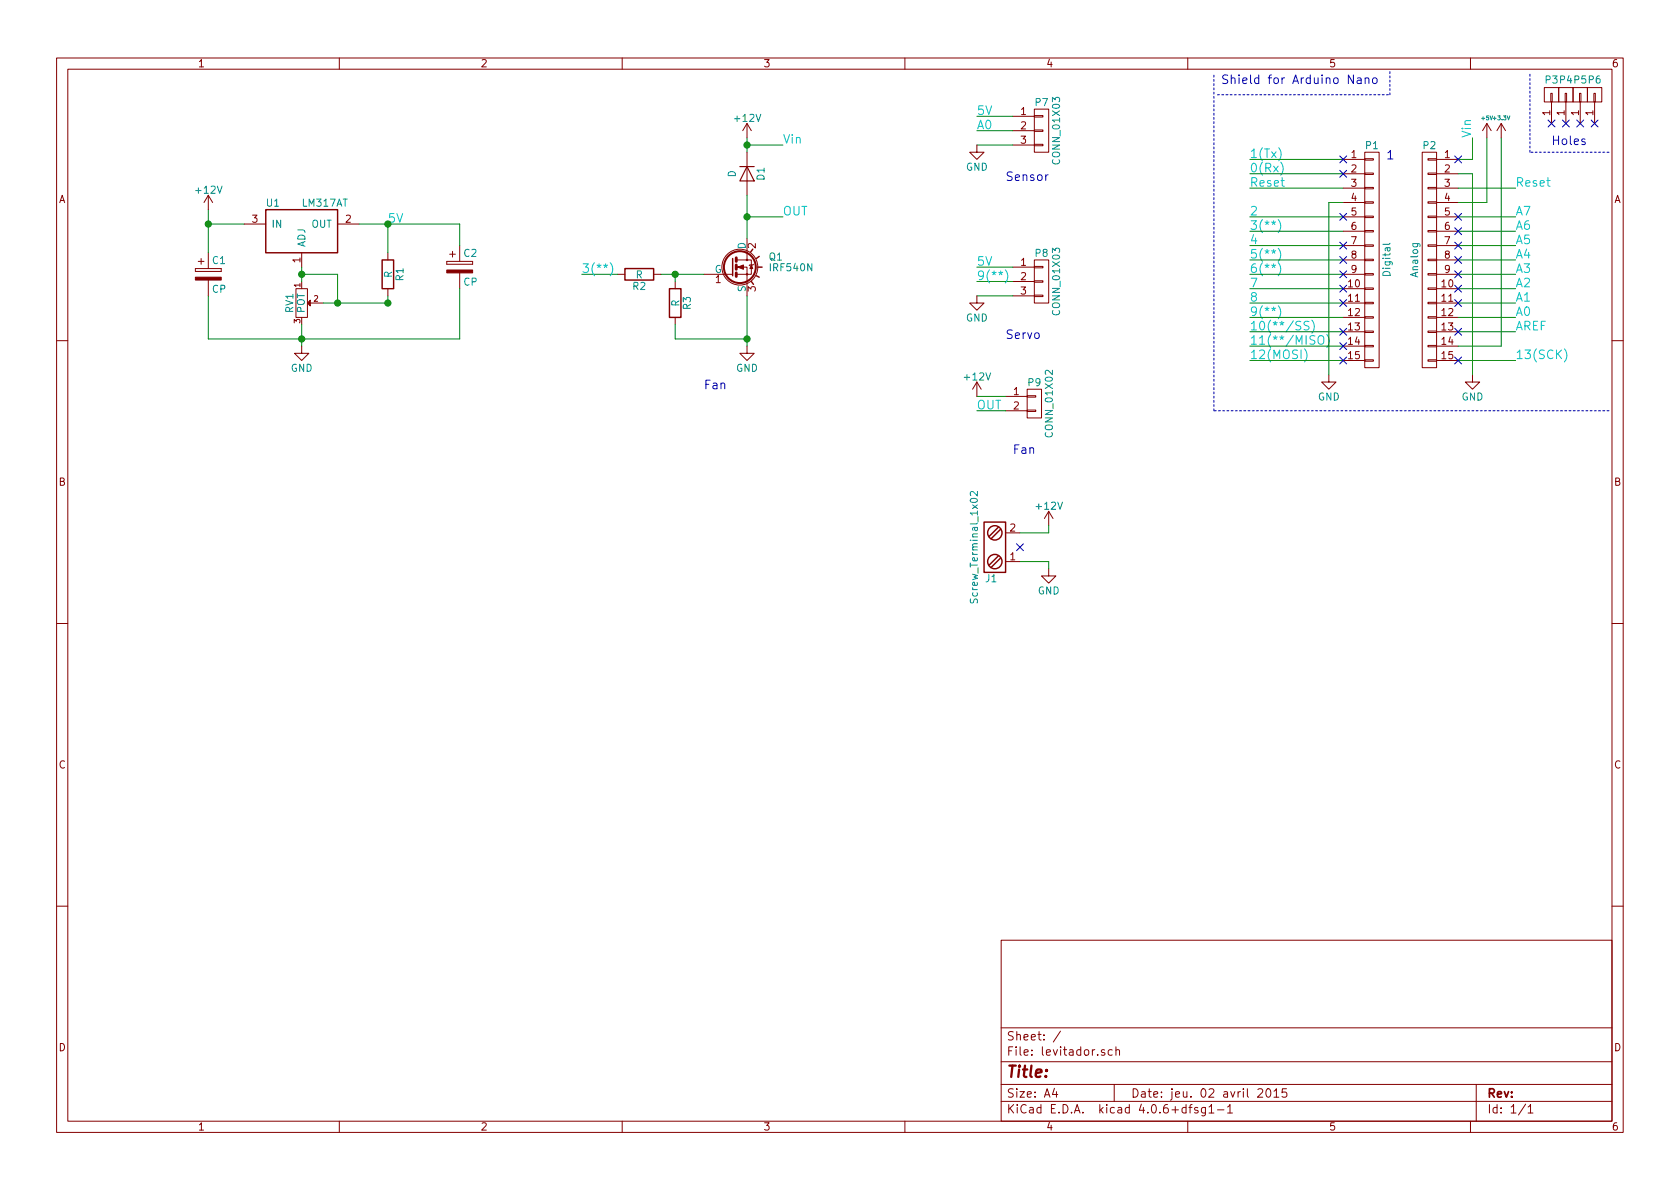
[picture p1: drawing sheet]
EESchema Schematic File Version 2
LIBS:levitador-cache
EELAYER 25 0
EELAYER END
$Descr A4 11693 8268
encoding utf-8
Sheet 1 1
Title ""
Date "jeu. 02 avril 2015"
Rev ""
Comp ""
Comment1 ""
Comment2 ""
Comment3 ""
Comment4 ""
$EndDescr
Text Label 8700 1100 0    60   ~ 0
1(Tx)
Text Label 8700 1200 0    60   ~ 0
0(Rx)
Text Label 8700 1300 0    60   ~ 0
Reset
Text Label 8700 1500 0    60   ~ 0
2
Text Label 8700 1600 0    60   ~ 0
3(**)
Text Label 8700 1700 0    60   ~ 0
4
Text Label 8700 1800 0    60   ~ 0
5(**)
Text Label 8700 1900 0    60   ~ 0
6(**)
Text Label 8700 2000 0    60   ~ 0
7
Text Label 8700 2100 0    60   ~ 0
8
Text Label 8700 2200 0    60   ~ 0
9(**)
Text Label 8700 2300 0    60   ~ 0
10(**/SS)
Text Label 8700 2400 0    60   ~ 0
11(**/MISO)
Text Label 8700 2500 0    60   ~ 0
12(MOSI)
Text Label 10550 2500 0    60   ~ 0
13(SCK)
Text Label 10550 2200 0    60   ~ 0
A0
Text Label 10550 2100 0    60   ~ 0
A1
Text Label 10550 2000 0    60   ~ 0
A2
Text Label 10550 1900 0    60   ~ 0
A3
Text Label 10550 1800 0    60   ~ 0
A4
Text Label 10550 1700 0    60   ~ 0
A5
Text Label 10550 1600 0    60   ~ 0
A6
Text Label 10550 1500 0    60   ~ 0
A7
Text Label 10550 2300 0    60   ~ 0
AREF
Text Label 10550 1300 0    60   ~ 0
Reset
Text Notes 10800 1000 0    60   ~ 0
Holes
Text Notes 8500 575  0    60   ~ 0
Shield for Arduino Nano
Text Label 10250 950  1    60   ~ 0
Vin
$Comp
L CONN_01X01 P3
U 1 1
P 10800 650
F 0 "P3" V 10900 650 50  0000 C CNN
F 1 "CONN_01X01" V 10900 650 50  0001 C CNN
F 2 "Socket_Arduino_Nano:1pin_Nano" H 10800 650 50  0001 C CNN
F 3 "" H 10800 650 50  0000 C CNN
	1    10800 650 
	0    -1   -1   0   
$EndComp
NoConn ~ 10800 850 
$Comp
L CONN_01X01 P4
U 1 1
P 10900 650
F 0 "P4" V 11000 650 50  0000 C CNN
F 1 "CONN_01X01" V 11000 650 50  0001 C CNN
F 2 "Socket_Arduino_Nano:1pin_Nano" H 10900 650 50  0001 C CNN
F 3 "" H 10900 650 50  0000 C CNN
	1    10900 650 
	0    -1   -1   0   
$EndComp
$Comp
L CONN_01X01 P5
U 1 1
P 11000 650
F 0 "P5" V 11100 650 50  0000 C CNN
F 1 "CONN_01X01" V 11100 650 50  0001 C CNN
F 2 "Socket_Arduino_Nano:1pin_Nano" H 11000 650 50  0001 C CNN
F 3 "" H 11000 650 50  0000 C CNN
	1    11000 650 
	0    -1   -1   0   
$EndComp
$Comp
L CONN_01X01 P6
U 1 1
P 11100 650
F 0 "P6" V 11200 650 50  0000 C CNN
F 1 "CONN_01X01" V 11200 650 50  0001 C CNN
F 2 "Socket_Arduino_Nano:1pin_Nano" H 11100 650 50  0001 C CNN
F 3 "" H 11100 650 50  0000 C CNN
	1    11100 650 
	0    -1   -1   0   
$EndComp
NoConn ~ 10900 850 
NoConn ~ 11000 850 
NoConn ~ 11100 850 
$Comp
L CONN_01X15 P1
U 1 1
P 9550 1800
F 0 "P1" H 9550 2600 50  0000 C CNN
F 1 "Digital" V 9650 1800 50  0000 C CNN
F 2 "Socket_Arduino_Nano:Socket_Strip_Arduino_1x15" H 9550 1800 50  0001 C CNN
F 3 "" H 9550 1800 50  0000 C CNN
	1    9550 1800
	1    0    0    -1  
$EndComp
$Comp
L CONN_01X15 P2
U 1 1
P 9950 1800
F 0 "P2" H 9950 2600 50  0000 C CNN
F 1 "Analog" V 10050 1800 50  0000 C CNN
F 2 "Socket_Arduino_Nano:Socket_Strip_Arduino_1x15" H 9950 1800 50  0001 C CNN
F 3 "" H 9950 1800 50  0000 C CNN
	1    9950 1800
	-1   0    0    -1  
$EndComp
$Comp
L GND #PWR01
U 1 1
P 9250 2600
F 0 "#PWR01" H 9250 2350 50  0001 C CNN
F 1 "GND" H 9250 2450 50  0000 C CNN
F 2 "" H 9250 2600 50  0000 C CNN
F 3 "" H 9250 2600 50  0000 C CNN
	1    9250 2600
	1    0    0    -1  
$EndComp
$Comp
L GND #PWR02
U 1 1
P 10250 2600
F 0 "#PWR02" H 10250 2350 50  0001 C CNN
F 1 "GND" H 10250 2450 50  0000 C CNN
F 2 "" H 10250 2600 50  0000 C CNN
F 3 "" H 10250 2600 50  0000 C CNN
	1    10250 2600
	1    0    0    -1  
$EndComp
$Comp
L +5V #PWR03
U 1 1
P 10350 950
F 0 "#PWR03" H 10350 800 50  0001 C CNN
F 1 "+5V" H 10350 1090 28  0000 C CNN
F 2 "" H 10350 950 50  0000 C CNN
F 3 "" H 10350 950 50  0000 C CNN
	1    10350 950 
	1    0    0    -1  
$EndComp
$Comp
L +3.3V #PWR04
U 1 1
P 10450 950
F 0 "#PWR04" H 10450 800 50  0001 C CNN
F 1 "+3.3V" H 10450 1090 28  0000 C CNN
F 2 "" H 10450 950 50  0000 C CNN
F 3 "" H 10450 950 50  0000 C CNN
	1    10450 950 
	1    0    0    -1  
$EndComp
Text Notes 9650 1100 0    60   ~ 0
1
$Comp
L LM317AT U1
U 1 1
P 2100 1600
F 0 "U1" H 1900 1800 50  0000 C CNN
F 1 "LM317AT" H 2100 1800 50  0000 L CNN
F 2 "TO_SOT_Packages_THT:TO-220_Neutral123_Vertical" H 2100 1700 50  0000 C CIN
F 3 "" H 2100 1600 50  0000 C CNN
	1    2100 1600
	1    0    0    -1  
$EndComp
$Comp
L R R1
U 1 1
P 2700 1900
F 0 "R1" V 2780 1900 50  0000 C CNN
F 1 "R" V 2700 1900 50  0000 C CNN
F 2 "Resistors_ThroughHole:Resistor_Horizontal_RM7mm" V 2630 1900 50  0001 C CNN
F 3 "" H 2700 1900 50  0000 C CNN
	1    2700 1900
	1    0    0    -1  
$EndComp
$Comp
L POT-RESCUE-levitador RV1
U 1 1
P 2100 2100
F 0 "RV1" H 2100 2020 50  0000 C CNN
F 1 "POT" H 2100 2100 50  0000 C CNN
F 2 "Potentiometers:Potentiometer_Trimmer-Suntan-TSR-3386P" H 2100 2100 50  0001 C CNN
F 3 "" H 2100 2100 50  0000 C CNN
	1    2100 2100
	0    1    1    0   
$EndComp
$Comp
L CP C1
U 1 1
P 1450 1900
F 0 "C1" H 1475 2000 50  0000 L CNN
F 1 "CP" H 1475 1800 50  0000 L CNN
F 2 "Capacitors_ThroughHole:C_Radial_D5_L11_P2.5" H 1488 1750 50  0001 C CNN
F 3 "" H 1450 1900 50  0000 C CNN
	1    1450 1900
	1    0    0    -1  
$EndComp
$Comp
L IRF540N Q1
U 1 1
P 5100 1850
F 0 "Q1" H 5350 1925 50  0000 L CNN
F 1 "IRF540N" H 5350 1850 50  0000 L CNN
F 2 "TO_SOT_Packages_THT:TO-220_Neutral123_Vertical" H 5350 1775 50  0000 L CIN
F 3 "" H 5100 1850 50  0000 L CNN
	1    5100 1850
	1    0    0    -1  
$EndComp
$Comp
L R R2
U 1 1
P 4450 1900
F 0 "R2" V 4530 1900 50  0000 C CNN
F 1 "R" V 4450 1900 50  0000 C CNN
F 2 "Resistors_ThroughHole:Resistor_Horizontal_RM7mm" V 4380 1900 50  0001 C CNN
F 3 "" H 4450 1900 50  0000 C CNN
	1    4450 1900
	0    1    1    0   
$EndComp
$Comp
L R R3
U 1 1
P 4700 2100
F 0 "R3" V 4780 2100 50  0000 C CNN
F 1 "R" V 4700 2100 50  0000 C CNN
F 2 "Resistors_ThroughHole:Resistor_Horizontal_RM7mm" V 4630 2100 50  0001 C CNN
F 3 "" H 4700 2100 50  0000 C CNN
	1    4700 2100
	1    0    0    -1  
$EndComp
$Comp
L D D1
U 1 1
P 5200 1200
F 0 "D1" H 5200 1300 50  0000 C CNN
F 1 "D" H 5200 1100 50  0000 C CNN
F 2 "Diodes_ThroughHole:Diode_DO-35_SOD27_Horizontal_RM10" H 5200 1200 50  0001 C CNN
F 3 "" H 5200 1200 50  0000 C CNN
	1    5200 1200
	0    1    1    0   
$EndComp
$Comp
L GND #PWR05
U 1 1
P 5200 2400
F 0 "#PWR05" H 5200 2150 50  0001 C CNN
F 1 "GND" H 5200 2250 50  0000 C CNN
F 2 "" H 5200 2400 50  0000 C CNN
F 3 "" H 5200 2400 50  0000 C CNN
	1    5200 2400
	1    0    0    -1  
$EndComp
Wire Notes Line
	8475 650  9675 650 
Wire Notes Line
	9675 650  9675 475 
Wire Wire Line
	9350 1400 9250 1400
Wire Wire Line
	9250 1400 9250 2600
Wire Wire Line
	9350 1100 8700 1100
Wire Wire Line
	8700 1200 9350 1200
Wire Wire Line
	9350 1300 8700 1300
Wire Wire Line
	8700 1500 9350 1500
Wire Wire Line
	9350 1600 8700 1600
Wire Wire Line
	8700 1700 9350 1700
Wire Wire Line
	9350 1800 8700 1800
Wire Wire Line
	8700 1900 9350 1900
Wire Wire Line
	9350 2000 8700 2000
Wire Wire Line
	8700 2100 9350 2100
Wire Wire Line
	9350 2200 8700 2200
Wire Wire Line
	8700 2300 9350 2300
Wire Wire Line
	9350 2400 8700 2400
Wire Wire Line
	8700 2500 9350 2500
Wire Wire Line
	10250 2600 10250 1200
Wire Wire Line
	10250 1200 10150 1200
Wire Wire Line
	10150 1100 10250 1100
Wire Wire Line
	10250 1100 10250 950 
Wire Wire Line
	10350 950  10350 1400
Wire Wire Line
	10350 1400 10150 1400
Wire Wire Line
	10450 950  10450 2400
Wire Wire Line
	10450 2400 10150 2400
Wire Wire Line
	10550 1300 10150 1300
Wire Wire Line
	10150 1500 10550 1500
Wire Wire Line
	10550 1600 10150 1600
Wire Wire Line
	10550 1700 10150 1700
Wire Wire Line
	10150 1800 10550 1800
Wire Wire Line
	10550 1900 10150 1900
Wire Wire Line
	10550 2000 10150 2000
Wire Wire Line
	10150 2100 10550 2100
Wire Wire Line
	10550 2200 10150 2200
Wire Wire Line
	10550 2300 10150 2300
Wire Wire Line
	10150 2500 10550 2500
Wire Notes Line
	11200 1050 10650 1050
Wire Notes Line
	10650 1050 10650 500 
Wire Notes Line
	11200 2850 8450 2850
Wire Notes Line
	8450 2850 8450 500 
Wire Wire Line
	1700 1550 1450 1550
Wire Wire Line
	1450 1450 1450 1750
Wire Wire Line
	2250 2100 2700 2100
Wire Wire Line
	2100 2250 2100 2400
Wire Wire Line
	1450 2350 1450 2050
Connection ~ 2100 2350
Wire Wire Line
	2500 1550 3200 1550
Wire Wire Line
	2700 1550 2700 1750
Wire Wire Line
	2100 1850 2100 1950
Wire Wire Line
	4600 1900 4900 1900
Connection ~ 4700 1900
Wire Wire Line
	4700 2250 4700 2350
Wire Wire Line
	4700 2350 5200 2350
Wire Wire Line
	5200 2050 5200 2400
Wire Wire Line
	5200 1050 5200 950 
Wire Wire Line
	5200 1350 5200 1650
Connection ~ 5200 2350
Wire Wire Line
	4700 1950 4700 1900
Wire Wire Line
	4050 1900 4300 1900
Wire Wire Line
	5450 1500 5200 1500
Connection ~ 5200 1500
Text Label 5450 1500 0    60   ~ 0
OUT
$Comp
L GND #PWR06
U 1 1
P 2100 2400
F 0 "#PWR06" H 2100 2150 50  0001 C CNN
F 1 "GND" H 2100 2250 50  0000 C CNN
F 2 "" H 2100 2400 50  0000 C CNN
F 3 "" H 2100 2400 50  0000 C CNN
	1    2100 2400
	1    0    0    -1  
$EndComp
Text Label 2700 1550 0    60   ~ 0
5V
Connection ~ 1450 1550
Text Label 4050 1900 0    60   ~ 0
3(**)
$Comp
L +12V #PWR07
U 1 1
P 5200 950
F 0 "#PWR07" H 5200 800 50  0001 C CNN
F 1 "+12V" H 5200 1090 50  0000 C CNN
F 2 "" H 5200 950 50  0000 C CNN
F 3 "" H 5200 950 50  0000 C CNN
	1    5200 950 
	1    0    0    -1  
$EndComp
$Comp
L +12V #PWR08
U 1 1
P 7300 3650
F 0 "#PWR08" H 7300 3500 50  0001 C CNN
F 1 "+12V" H 7300 3790 50  0000 C CNN
F 2 "" H 7300 3650 50  0000 C CNN
F 3 "" H 7300 3650 50  0000 C CNN
	1    7300 3650
	1    0    0    -1  
$EndComp
Wire Wire Line
	7100 3700 7300 3700
Wire Wire Line
	7300 3700 7300 3650
$Comp
L GND #PWR09
U 1 1
P 7300 3950
F 0 "#PWR09" H 7300 3700 50  0001 C CNN
F 1 "GND" H 7300 3800 50  0000 C CNN
F 2 "" H 7300 3950 50  0000 C CNN
F 3 "" H 7300 3950 50  0000 C CNN
	1    7300 3950
	1    0    0    -1  
$EndComp
Wire Wire Line
	7300 3950 7300 3900
Wire Wire Line
	7300 3900 7100 3900
$Comp
L +12V #PWR010
U 1 1
P 1450 1450
F 0 "#PWR010" H 1450 1300 50  0001 C CNN
F 1 "+12V" H 1450 1590 50  0000 C CNN
F 2 "" H 1450 1450 50  0000 C CNN
F 3 "" H 1450 1450 50  0000 C CNN
	1    1450 1450
	1    0    0    -1  
$EndComp
$Comp
L CONN_01X03 P7
U 1 1
P 7250 900
F 0 "P7" H 7250 1100 50  0000 C CNN
F 1 "CONN_01X03" V 7350 900 50  0000 C CNN
F 2 "Pin_Headers:Pin_Header_Straight_1x03" H 7250 900 50  0001 C CNN
F 3 "" H 7250 900 50  0000 C CNN
	1    7250 900 
	1    0    0    -1  
$EndComp
$Comp
L CONN_01X03 P8
U 1 1
P 7250 1950
F 0 "P8" H 7250 2150 50  0000 C CNN
F 1 "CONN_01X03" V 7350 1950 50  0000 C CNN
F 2 "Pin_Headers:Pin_Header_Straight_1x03" H 7250 1950 50  0001 C CNN
F 3 "" H 7250 1950 50  0000 C CNN
	1    7250 1950
	1    0    0    -1  
$EndComp
Wire Wire Line
	6800 1950 7050 1950
Wire Wire Line
	6800 2050 7050 2050
Wire Wire Line
	7050 1850 6800 1850
$Comp
L GND #PWR011
U 1 1
P 6800 2050
F 0 "#PWR011" H 6800 1800 50  0001 C CNN
F 1 "GND" H 6800 1900 50  0000 C CNN
F 2 "" H 6800 2050 50  0000 C CNN
F 3 "" H 6800 2050 50  0000 C CNN
	1    6800 2050
	1    0    0    -1  
$EndComp
Text Label 6800 1950 0    60   ~ 0
9(**)
Text Label 6800 1850 0    60   ~ 0
5V
Wire Wire Line
	7050 1000 6800 1000
Wire Wire Line
	6800 900  7050 900 
Wire Wire Line
	7050 800  6800 800 
Text Label 6800 900  0    60   ~ 0
A0
Text Label 6800 800  0    60   ~ 0
5V
$Comp
L GND #PWR012
U 1 1
P 6800 1000
F 0 "#PWR012" H 6800 750 50  0001 C CNN
F 1 "GND" H 6800 850 50  0000 C CNN
F 2 "" H 6800 1000 50  0000 C CNN
F 3 "" H 6800 1000 50  0000 C CNN
	1    6800 1000
	1    0    0    -1  
$EndComp
Text Notes 7000 1250 0    60   ~ 0
Sensor
Text Notes 7000 2350 0    60   ~ 0
Servo
Text Notes 4900 2700 0    60   ~ 0
Fan
Connection ~ 2700 2100
Connection ~ 2350 2100
Wire Wire Line
	1450 2350 3200 2350
Wire Wire Line
	2350 2100 2350 1900
Wire Wire Line
	2350 1900 2100 1900
Connection ~ 2100 1900
Wire Wire Line
	2700 2100 2700 2050
$Comp
L CONN_01X02 P9
U 1 1
P 7200 2800
F 0 "P9" H 7200 2950 50  0000 C CNN
F 1 "CONN_01X02" V 7300 2800 50  0000 C CNN
F 2 "Pin_Headers:Pin_Header_Straight_1x02" H 7200 2800 50  0001 C CNN
F 3 "" H 7200 2800 50  0000 C CNN
	1    7200 2800
	1    0    0    -1  
$EndComp
Wire Wire Line
	7000 2750 6800 2750
$Comp
L +12V #PWR013
U 1 1
P 6800 2750
F 0 "#PWR013" H 6800 2600 50  0001 C CNN
F 1 "+12V" H 6800 2890 50  0000 C CNN
F 2 "" H 6800 2750 50  0000 C CNN
F 3 "" H 6800 2750 50  0000 C CNN
	1    6800 2750
	1    0    0    -1  
$EndComp
Wire Wire Line
	7000 2850 6800 2850
Text Label 6800 2850 0    60   ~ 0
OUT
Text Notes 7050 3150 0    60   ~ 0
Fan
$Comp
L CP C2
U 1 1
P 3200 1850
F 0 "C2" H 3225 1950 50  0000 L CNN
F 1 "CP" H 3225 1750 50  0000 L CNN
F 2 "Capacitors_ThroughHole:C_Radial_D5_L11_P2.5" H 3238 1700 50  0001 C CNN
F 3 "" H 3200 1850 50  0000 C CNN
	1    3200 1850
	1    0    0    -1  
$EndComp
Wire Wire Line
	3200 2350 3200 2000
Wire Wire Line
	3200 1550 3200 1700
Connection ~ 2700 1550
NoConn ~ 10150 1100
NoConn ~ 10150 1500
NoConn ~ 10150 1600
NoConn ~ 10150 1700
NoConn ~ 10150 1800
NoConn ~ 10150 1900
NoConn ~ 10150 2000
NoConn ~ 10150 2100
NoConn ~ 10150 2300
NoConn ~ 10150 2500
NoConn ~ 9350 2500
NoConn ~ 9350 2400
NoConn ~ 9350 2300
NoConn ~ 9350 2100
NoConn ~ 9350 2000
NoConn ~ 9350 1900
NoConn ~ 9350 1800
NoConn ~ 9350 1700
NoConn ~ 9350 1500
NoConn ~ 9350 1100
NoConn ~ 9350 1200
NoConn ~ 7100 3800
NoConn ~ 4150 -450
Wire Wire Line
	5200 1000 5450 1000
Connection ~ 5200 1000
Text Label 5450 1000 0    60   ~ 0
Vin
$Comp
L Screw_Terminal_1x02 J1
U 1 1
P 6900 3800
F 0 "J1" H 6900 4050 50  0000 C TNN
F 1 "Screw_Terminal_1x02" V 6750 3800 50  0000 C TNN
F 2 "Terminal_Blocks:TerminalBlock_Pheonix_MPT-2.54mm_2pol" H 6900 3575 50  0001 C CNN
F 3 "" H 6875 3800 50  0001 C CNN
	1    6900 3800
	1    0    0    1   
$EndComp
$EndSCHEMATC
